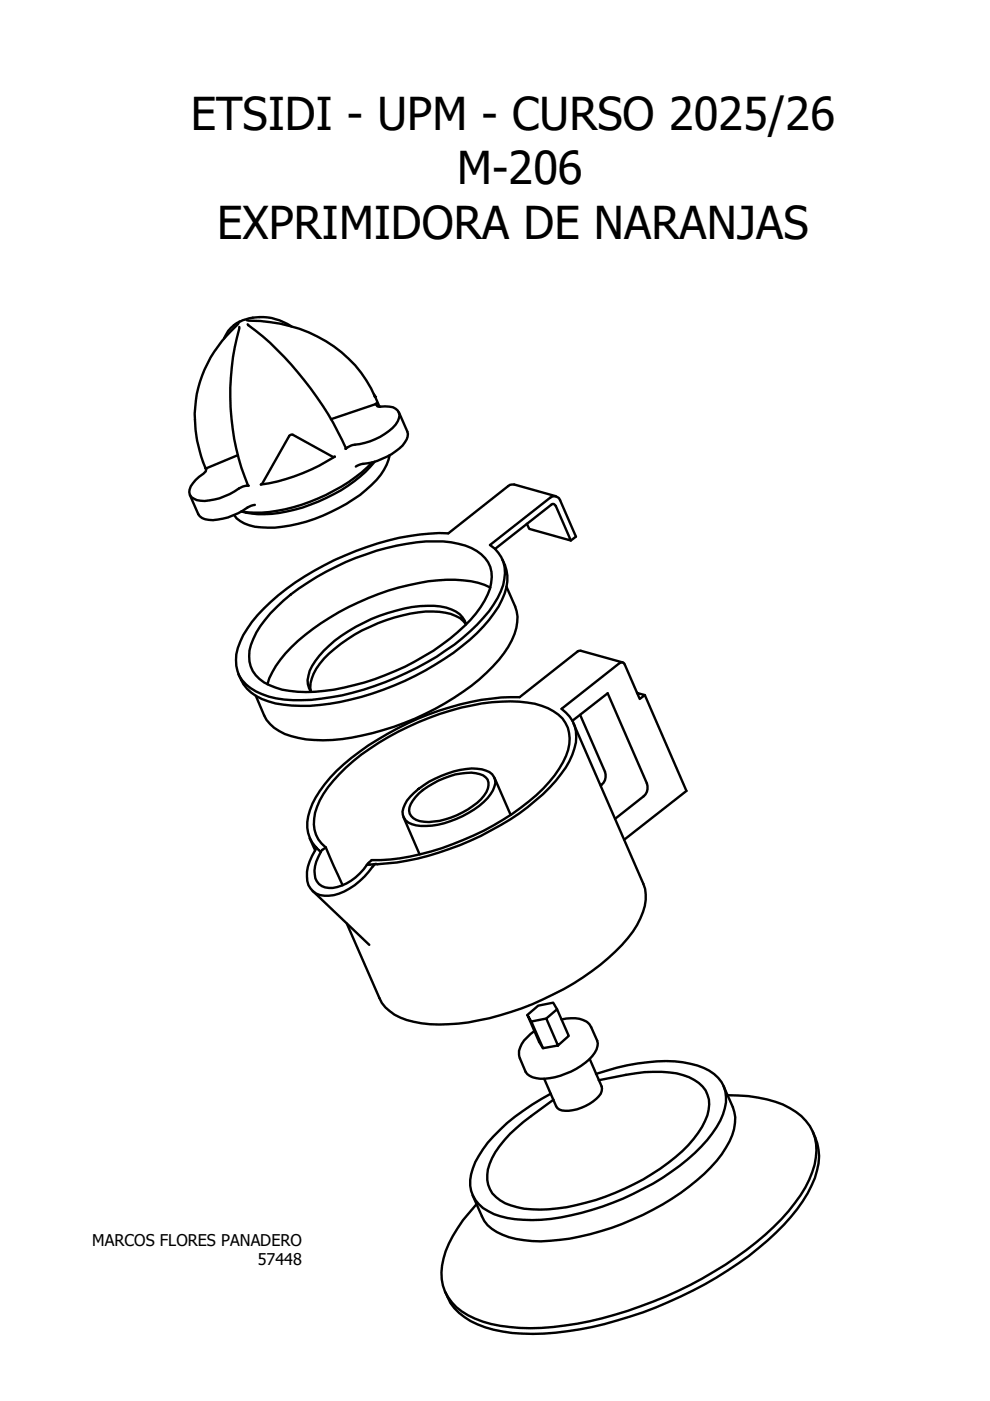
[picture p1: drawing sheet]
<svg xmlns="http://www.w3.org/2000/svg" width="210mm" height="297mm" viewBox="0 0 210 297" stroke-linecap="round" stroke-linejoin="round" font-family="sans-serif">
<!-- layer: Visible (ISO) -->
<g fill="none" stroke="#000" stroke-width=".51">
<path d="M50.6 68.4l-.1 .2a27.1 27.1 0 0 0-9.1 17.7 27.4 27.4 0 0 0 2.2 12.9M50.7 69.3a52.6 52.6 0 0 0 1.9 33.6l.1 .1h-.8l-.8 .4a14.8 14.8 0 0 1-8.6 2.8 2.46 2.46 0 0 1-2.4-1.8 5.7 5.7 0 0 1 3-4 .93 .93 0 0 0 .6-.9M52.3 67.9h.1a31.8 31.8 0 0 1 20.1 6.8 24.6 24.6 0 0 1 7 9.4l-.2-.5M52.5 68.8a69.7 69.7 0 0 1 20.8 26.3l1.1-.6a14.9 14.9 0 0 0 9.5-4.5 2.54 2.54 0 0 0 .4-3 3 3 0 0 0-2.6-.8h-1.4a.55 .55 0 0 1-.5-.7l-9.6 3.4M61.8 69.2a10.8 10.8 0 0 0-11.9-.5 7.2 7.2 0 0 0-2.4 3M43.6 99.2l.1 .3M43.7 99.4v.1M50.4 96.5l-6.5 2.7h-.3M61.4 92.3l.7-.1 8.5 4.7 .4-.1a40.2 40.2 0 0 1-15.7 5.9l.3-.1zM78.9 98a38.1 38.1 0 0 1-23.5 10.7l-2.9-.1-1.3-.2M79.4 97.9a33 33 0 0 1-18.6 10.5 20.6 20.6 0 0 1-9.6 0M79.4 83.9l1.1 2.3"/>
<path d="M82.6 96.6a12.8 12.8 0 0 1-5 7.3 35 35 0 0 1-20.8 8 9.5 9.5 0 0 1-6.6-2l-.5-.7M84.6 87.4l1.8 4.1a3.5 3.5 0 0 1-1.8 3.6 15.5 15.5 0 0 1-8.4 3.4l-.8 .4M40.3 105l1.7 4a3.7 3.7 0 0 0 4.2 1.2 16.2 16.2 0 0 0 6.6-2.8l1.2-.4M106.5 118.6a8.6 8.6 0 0 1-.1 8.6 32 32 0 0 1-10.3 11.2 61.4 61.4 0 0 1-30.4 11.3 22.3 22.3 0 0 1-11.4-2.1 8.4 8.4 0 0 1-3.8-4.7M111.7 111l.5 1.1 8.8 2.5-3.1-7.3a.59 .59 0 0 0-.5-.4 .59 .59 0 0 0-.6 .1l-11.8 9.4M117.9 105.2l-8.9-2.5-.9 .1-13 10.3a54.8 54.8 0 0 0-26.4 6.8 47.7 47.7 0 0 0-15.3 12 14.4 14.4 0 0 0-3.4 8 6.8 6.8 0 0 0 4.3 6.7 19.2 19.2 0 0 0 9.7 1.8 58.5 58.5 0 0 0 26.5-8 42.3 42.3 0 0 0 14.1-12.2 10.8 10.8 0 0 0 2.1-9 7.3 7.3 0 0 0-2.8-3.6l12.7-10.1a1.33 1.33 0 0 1 2.1 .5l3.4 7.8-1.1 .8M57.3 130a50.8 50.8 0 0 1 20.4-12.5 44.2 44.2 0 0 1 16.3-2.7 12.9 12.9 0 0 1 8.9 3.5 6.6 6.6 0 0 1 1 6.5 21.5 21.5 0 0 1-6.9 9.3 54.9 54.9 0 0 1-30.2 12.6 19.7 19.7 0 0 1-10.8-2 6.7 6.7 0 0 1-2.3-9.3 19.4 19.4 0 0 1 3.6-5.4zM98.8 132.3a7.6 7.6 0 0 0-5.6-2.6 29.7 29.7 0 0 0-14.7 3.2 29.1 29.1 0 0 0-10.7 7.8 7.6 7.6 0 0 0-1.9 6 4.5 4.5 0 0 1-.2-4.5 20.6 20.6 0 0 1 8.2-8.4 35.2 35.2 0 0 1 16.7-5.4 10.1 10.1 0 0 1 6.9 1.8l1.1 1.4 .2 .8M103.9 124.6a19.7 19.7 0 0 0-11.1-1.6 54.7 54.7 0 0 0-31 14.2 18.2 18.2 0 0 0-5.1 7.9M107.4 124.4l1.8 4.2a9.4 9.4 0 0 1-1.4 8.5 38 38 0 0 1-13.5 12 57.7 57.7 0 0 1-23.8 7.8 20.8 20.8 0 0 1-11.3-1.9 7.4 7.4 0 0 1-3.2-3.3l-1.8-4.2M121.3 152.8l7.5-5.8 8.4 19.1a2.49 2.49 0 0 1-.7 2.7l-6.1 4.8M121.6 153.4l14.8 34a8.9 8.9 0 0 1-.6 7.3 31.1 31.1 0 0 1-10.3 11.2 61.3 61.3 0 0 1-28.3 11.1 25.9 25.9 0 0 1-12.3-1.2 8.8 8.8 0 0 1-4.4-4.2l-7-15.8"/>
<path d="M123 151.6l5.3 12a2.49 2.49 0 0 1-.9 2.9M132 140.4l-9.2-2.4-12.6 9.8a55.7 55.7 0 0 0-28.1 7.8 44.7 44.7 0 0 0-13.3 10.7 14.3 14.3 0 0 0-3.6 9.2 6.9 6.9 0 0 0 1.7 4.1M135.1 146.9l1.6 .5-1.1 .8-3.1-7.3a.68 .68 0 0 0-1.1-.3l-12.3 9.7a7.1 7.1 0 0 1 2.7 8.4 21.2 21.2 0 0 1-6.7 9.7 60.4 60.4 0 0 1-35.2 14.8h-.2a3.8 3.8 0 0 0-1.5 1.6 13.2 13.2 0 0 1-8.5 5.1 3.9 3.9 0 0 1-4.6-4 11.6 11.6 0 0 1 1.8-6v-.3M136.7 147.4l8.8 20.3-13.2 10.3M65.7 177.7l1.1 2.6M66.9 179.6l.3 .3M66.9 179.6h.1M66.9 179.6l1.1 1M69.1 179.7a6.7 6.7 0 0 1-2.3-7.4 18.9 18.9 0 0 1 5.1-8.2 54.4 54.4 0 0 1 21.3-12.7 41.9 41.9 0 0 1 18.6-2.4 11.9 11.9 0 0 1 7.5 3.3 8 8 0 0 1 .1 9.3 32.1 32.1 0 0 1-10.8 11 60.7 60.7 0 0 1-25.9 9.6l-3.9 .2-1 1M69.1 179.7l-.8 .5-.3 .4M69.1 179.7l3.5 8M85.5 173.2l3.5 8"/>
<path d="M87 168.9a20 20 0 0 1 14.2-5.9 4.5 4.5 0 0 1 3.5 1.7 2.72 2.72 0 0 1-.2 2.9 15.3 15.3 0 0 1-7.7 6 14.2 14.2 0 0 1-9.5 1.1 2.71 2.71 0 0 1-1.4-4.2zM88.8 168.3a17.9 17.9 0 0 1 11.1-4.5 4.5 4.5 0 0 1 3.5 1.5 3.9 3.9 0 0 1-1.4 4.2 17.2 17.2 0 0 1-12.1 4.7 2.93 2.93 0 0 1-3.2-2.3 5.2 5.2 0 0 1 2.1-3.6zM104.8 164.9l3.5 7.9M66.3 188.9l12 11.4M68 180.6a6.5 6.5 0 0 0-.8 6.3 3.6 3.6 0 0 0 4.3 1.2 11.2 11.2 0 0 0 6.3-4.7M79.7 183.2l-1.9 .2M112.6 216.6l-.8-1.4 2.5 5.7 .8 1.3 3.2-.5 2.3-2.1-2.5-5.6-2.3 1.9 2.5 5.8M115.8 215.9l-3.2 .7 2.5 5.6M118.1 214l-.8-1.4-3.2 .6-2.3 2M119.1 216.1a6.8 6.8 0 0 1 5.6 .7l.6 1 1.3 2.8a4 4 0 0 1-1.6 4 16.4 16.4 0 0 1-10.5 4.1 3.8 3.8 0 0 1-3.1-1.4l-1.4-3.7a4.7 4.7 0 0 1 1.8-3.7l1.5-1.3M125 224.5l2.6 5.9a2.5 2.5 0 0 1-1.2 2.6 8.8 8.8 0 0 1-7.8 2.3l-.7-.7-2.5-5.9M126.4 227.7a42.5 42.5 0 0 1 18.4-2.5 11.6 11.6 0 0 1 8.2 4.2 8.1 8.1 0 0 1-.3 8.2 31.9 31.9 0 0 1-10.4 10.9 58.9 58.9 0 0 1-27.6 10.1 24 24 0 0 1-10-1.2 7.5 7.5 0 0 1-5-6 12.5 12.5 0 0 1 2.7-7.8 38 38 0 0 1 12.3-10.6l2.1-1.1"/>
<path d="M126.9 229a52.9 52.9 0 0 1 13.4-1.7 12.5 12.5 0 0 1 8.7 3.1 5.9 5.9 0 0 1 1 6.1 23 23 0 0 1-8.3 10.1 50.6 50.6 0 0 1-25.4 9.8 16.9 16.9 0 0 1-10.3-1.9 6.1 6.1 0 0 1-2.2-7.8 24.1 24.1 0 0 1 8.8-10l4.7-3.5M153.4 230.3l2 4.4a9.4 9.4 0 0 1-1.5 8.6 35.7 35.7 0 0 1-11.5 10.9 56.5 56.5 0 0 1-27.7 9 18.1 18.1 0 0 1-10.4-2.7l-.9-.7-.7-.9-2.5-5.5M154.2 232.2a31.2 31.2 0 0 1 11.8 2 11.2 11.2 0 0 1 6.8 7 14.4 14.4 0 0 1-2 10.6 47 47 0 0 1-14.8 14.8 87.1 87.1 0 0 1-38.7 14.8 35.5 35.5 0 0 1-16.6-1.8 10.4 10.4 0 0 1-7.1-9.8 17.8 17.8 0 0 1 3.4-9.4l1.2-1.7 2.8-3.4M172.3 240a11.6 11.6 0 0 1 .5 9.7 35 35 0 0 1-10 13.3 85.6 85.6 0 0 1-45 19.6 33.4 33.4 0 0 1-16.6-1.8 11.7 11.7 0 0 1-6.8-6.9"/>
</g>
<circle cx="79.5" cy="84.1" r=".25" fill="#000"/>
<g font-size="9.6">
<text x="40.4" y="27.6">ETSIDI - UPM - CURSO 2025/26</text>
<text x="96.9" y="39.1">M-206</text>
<text x="46" y="50.7">EXPRIMIDORA DE NARANJAS</text>
</g>
<g font-size="3.4">
<text x="19.6" y="264.1">MARCOS FLORES PANADERO</text>
<text x="54.7" y="268.3">57448</text>
</g>
</svg>
